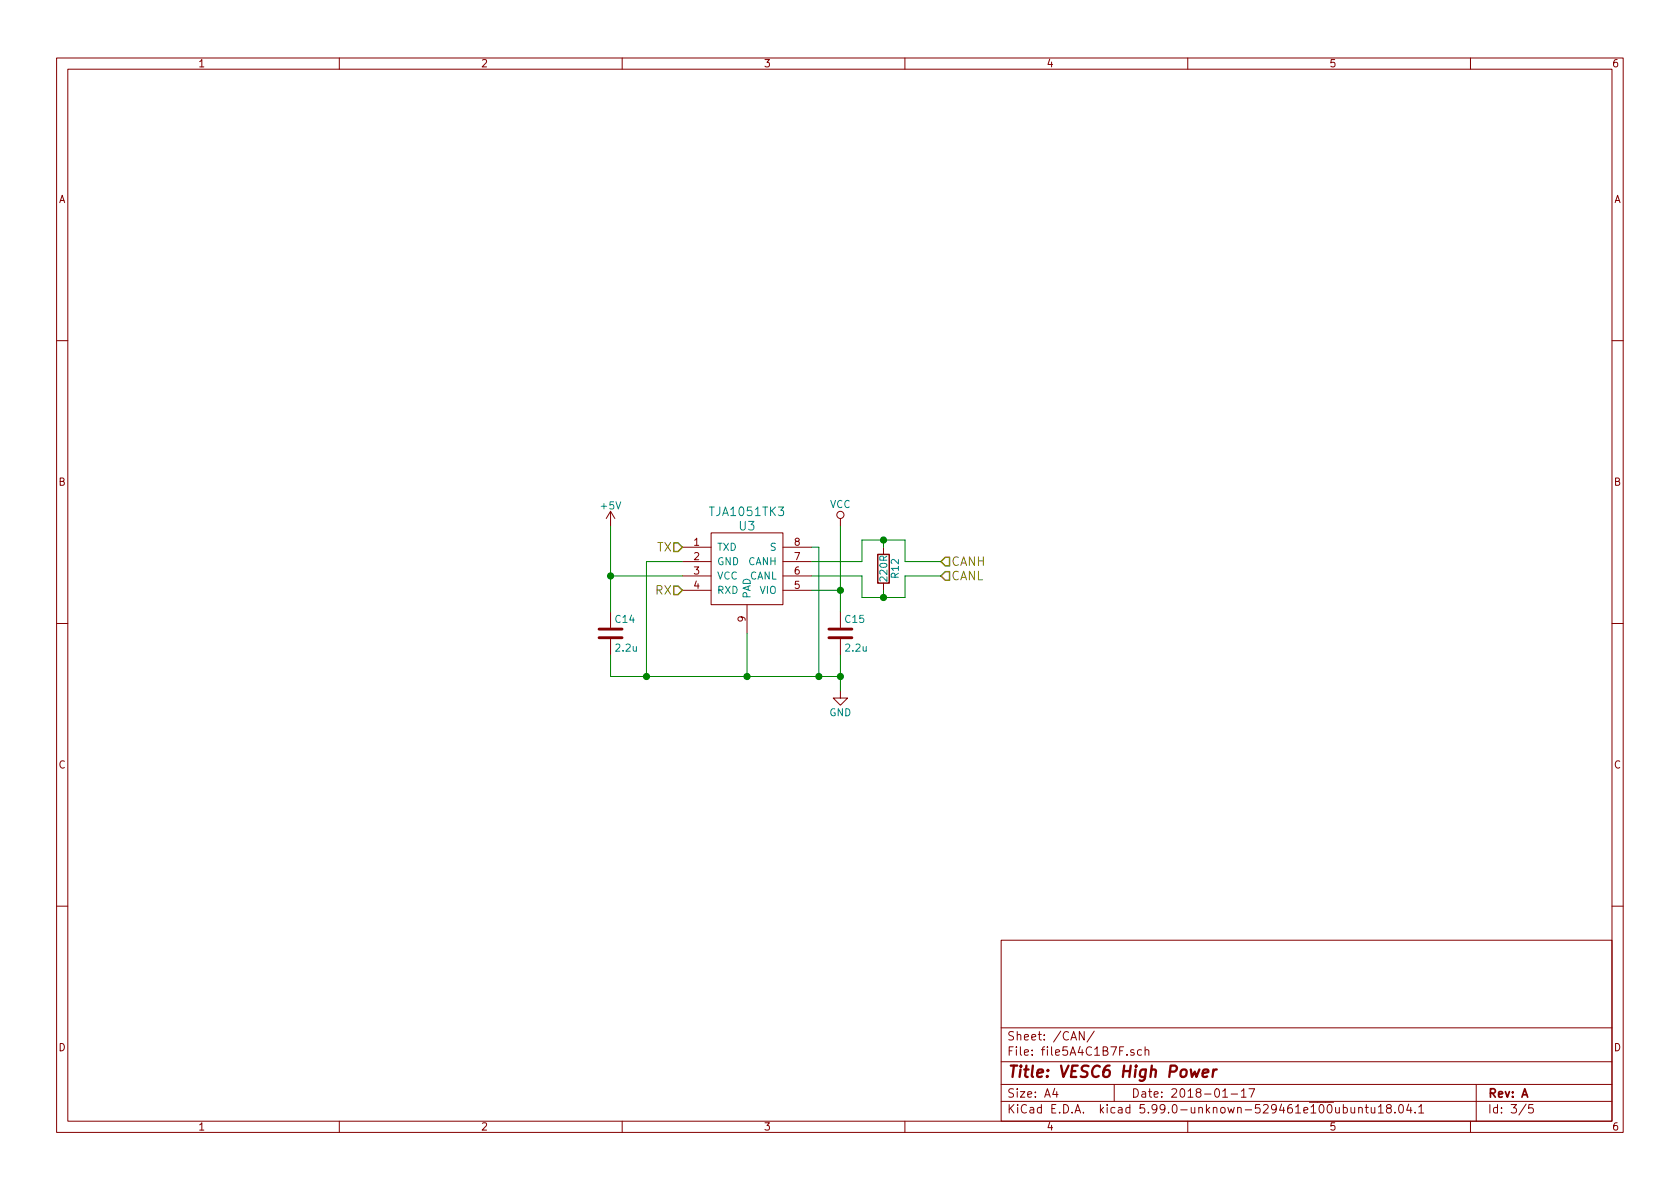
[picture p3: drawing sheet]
<svg xmlns="http://www.w3.org/2000/svg" width="297mm" height="210mm" viewBox="0 0 297 210" stroke-linecap="round" stroke-linejoin="round" font-family="sans-serif">
<g fill="none" stroke="#840000" stroke-width=".18">
<path d="M10 10.3h277v189.9h-277zM12 12.2h273v186.1h-273zM60 10.3v1.9M110 10.3v1.9M160 10.3v1.9M210 10.3v1.9M260 10.3v1.9M10 60.2h2M285 60.2h2M107.9 90.4v2.6M107.9 90.4l-.7 1.3M107.9 90.4l.8 1.3"/>
<path d="M120.6 96.8h5.1M120.6 99.3h5.1M125.7 94.2h12.7v12.7h-12.7zM138.4 96.8h5.1M138.4 99.3h5.1M148.6 91.7v1.3M156.2 96.8v1.2M10 110.3h2M107.9 108.2v2.8M107.9 113v2.8M120.6 101.8h5.1M120.6 104.4h5.1"/>
<path d="M132.1 106.9v5.1M138.4 101.8h5.1M138.4 104.4h5.1M148.6 108.2v2.8M148.6 113v2.8M156.2 103.1v1.3M285 110.3h2M148.6 122.2v1.2h1.3l-1.3 1.3-1.3-1.3h1.3M10 160.2h2M177 166.3h108v32h-108zM285 160.2h2M60 198.3v1.9"/>
<path d="M110 198.3v1.9M160 198.3v1.9M177 194.8h108M177 191.8h108M177 187.8h108M177 181.8h108M186.5 192.5l-.4 1h1M186.8 193v1M191.7 182.4v1.5l-.9-1.5v1.5M193.5 182.3l-1.3 2M197 191.8v3M200.5 185.7a.37 .37 0 0 0-.6 .1l.1 .2 .5 .2 .1 .1-.3 .3-.4-.1"/>
<path d="M201.8 185.7l-.4-.1-.3 .3 .1 .6 .2 .1 .4-.1M202.5 185.7a.37 .37 0 0 1 .6 .1v.8M202.5 185.1v1.5M210 198.3v1.9M216.2 194h.8M217.7 193.5h1.1M219.5 193l.4-.5v1.5M219.5 194h.8M220.8 192.5h1l-.6 1.5M237.5 195.9l.4-.1 .3 .3v.6l-.3 .1-.4-.1M238.9 195.8v.8a.39 .39 0 0 0 .6 .1M239.5 195.8v1"/>
<path d="M240.2 196l.1-.1a.37 .37 0 0 1 .6 .1v.8M240.2 195.8v1M241.4 195.8h.5M241.6 195.3v1.3l.3 .2M242.4 195.8l.1 .9 .4 .1 .2-.1M243.1 195.8v1M243.7 195.8l.4-.5v1.5M243.7 196.8h.9M245.4 196l-.3-.3 .1-.2a.48 .48 0 0 1 .7-.1l.1 .2-.1 .3-.6 .1a.48 .48 0 0 0-.1 .7l.2 .1 .5-.1 .1-.4-.3-.3M246.6 196.7v.1M247.4 195.5l.4-.2a.94 .94 0 0 1 0 1.5 .82 .82 0 0 1-.4-1.3zM249.1 195.2l-.4 1.1h.9"/>
<path d="M249.4 195.8v1M250.2 196.7v.1M250.9 195.8l.4-.5v1.5M250.9 196.8h.8M260 198.3v1.9M261 191.8v6.5M269.8 195.2l-1.2 2M271 195.3h-.7v.7l.2-.1 .5 .1 .1 .2-.1 .5-.2 .1-.5-.1"/>
<circle cx="148.6" cy="91.1" r=".63"/>
</g>
<path d="M210.5 189.1l.2 1.3 .6-.9 .2 .9 .6-1.3M212.6 189.8l1-.2v-.4l-.6-.1-.3 .3v.9l.2 .1 .5-.1M214.6 189.1l-.2 1.3M215.1 189.1a.55 .55 0 0 0-.6 .4" fill="none" stroke="#840000" stroke-width=".41"/>
<path d="M105.9 112.8h4.1M105.9 111.2h4.1M146.6 112.8h4M146.6 111.2h4" fill="none" stroke="#840000" stroke-width=".51"/>
<path d="M119.1 96h.8l.7 .8-.7 .7h-.8zM167.1 98.5h.8v1.6h-.8l-.7-.8zM119.1 103.6h.8l.7 .8-.7 .8h-.8zM167.1 101.1h.8v1.5h-.8l-.7-.8z" fill="none" stroke="#848400" stroke-width=".25"/>
<g fill="none" stroke="#008400" stroke-width=".18">
<path d="M107.9 93v15.2M120.6 99.3h-6.3v20.3M143.5 99.3h8.9v-3.8h7.6v3.8h6.4M143.5 96.8h1.3v22.8M148.6 93v15.2M156.2 95.5v1.3M107.9 101.8h12.7M107.9 115.8v3.8h40.7M132.1 112v7.6M143.5 104.4h5.1M143.5 101.8h8.9v3.9h7.6v-3.9h6.4M148.6 115.8v6.4"/>
<path d="M156.2 104.4v1.3"/>
</g>
<path d="M155.2 98h2v5.1h-2z" fill="none" stroke="#840000" stroke-width=".25"/>
<g fill="#008400" stroke="#008400" stroke-width=".25">
<circle cx="156.2" cy="95.5" r=".51"/>
<circle cx="156.2" cy="105.7" r=".51"/>
<circle cx="114.3" cy="119.6" r=".51"/>
<circle cx="108" cy="101.8" r=".51"/>
<circle cx="148.6" cy="119.6" r=".51"/>
<circle cx="148.6" cy="104.4" r=".51"/>
<circle cx="144.8" cy="119.6" r=".51"/>
<circle cx="132.1" cy="119.6" r=".51"/>
</g>
<text font-size="2.8" fill="#840000" x="178" y="190.5">Title: VESC6 High Power</text>
<g font-size="2.1" fill="#008484">
<text x="125.7" y="91.3">TJA1051TK3</text>
<text x="130.7" y="93.8">U3</text>
</g>
<g font-size="2.1" fill="#848400">
<text x="116.2" y="97.5">TX</text>
<text x="168.1" y="100.1">CANH</text>
<text x="115.9" y="105.2">RX</text>
<text x="168.1" y="102.6">CANL</text>
</g>
<g font-size="2.1" fill="#840000">
<text x="178" y="184">Sheet: /CAN/</text>
<text x="178" y="186.7">File: file5A4C1B7F.sch</text>
<text x="178" y="196.9">KiCad E.D.A. kicad 5.99.0-unknown-529461e100ubuntu18.04.1</text>
<text x="178" y="194.1">Size: A4</text>
<text x="200" y="194.1">Date: 2018-01-17</text>
<text x="263" y="194.1">Rev: A</text>
<text x="263" y="196.9">Id: 3/5</text>
</g>
<g font-size="1.8" fill="#840000">
<text x="35" y="11.9">1</text>
<text x="85" y="11.9">2</text>
<text x="135" y="11.9">3</text>
<text x="185" y="11.9">4</text>
<text x="235" y="11.9">5</text>
<text x="285" y="11.9">6</text>
<text x="10.4" y="35.9">A</text>
<text x="285.4" y="35.9">A</text>
<text x="10.4" y="85.9">B</text>
<text x="285.4" y="85.9">B</text>
<text x="122.7" y="96.5">1</text>
<text x="122.7" y="99.1">2</text>
<text x="122.7" y="101.6">3</text>
<text x="140.5" y="101.6">6</text>
<text x="140.5" y="99.1">7</text>
<text x="140.5" y="96.5">8</text>
<text x="122.7" y="104.1">4</text>
<text x="140.5" y="104.1">5</text>
<text x="131.8" y="110" transform="rotate(-90 131.8 110)">9</text>
<text x="10.4" y="135.9">C</text>
<text x="285.4" y="135.9">C</text>
<text x="10.4" y="185.9">D</text>
<text x="285.4" y="185.9">D</text>
<text x="35" y="199.9">1</text>
<text x="85" y="199.9">2</text>
<text x="135" y="199.9">3</text>
<text x="185" y="199.9">4</text>
<text x="235" y="199.9">5</text>
<text x="285" y="199.9">6</text>
</g>
<g font-size="1.8" fill="#008484">
<text x="146.7" y="89.8">VCC</text>
<text x="106.3" y="90.1">+5V</text>
<text x="126.7" y="97.4">TXD</text>
<text x="126.7" y="99.9">GND</text>
<text x="132.3" y="99.9">CANH</text>
<text x="136.2" y="97.4">S</text>
<text x="126.7" y="102.5">VCC</text>
<text x="126.7" y="105">RXD</text>
<text x="132.5" y="102.5">CANL</text>
<text x="132.7" y="105.9" transform="rotate(-90 132.7 105.9)">PAD</text>
<text x="134.4" y="105">VIO</text>
<text x="156.9" y="102.7" transform="rotate(-90 156.9 102.7)">220R</text>
<text x="158.9" y="102.2" transform="rotate(-90 158.9 102.2)">R12</text>
<text x="108.9" y="110.2">C14</text>
<text x="149.5" y="110.2">C15</text>
<text x="109" y="115.2">2.2u</text>
<text x="149.6" y="115.2">2.2u</text>
<text x="146.6" y="126.7">GND</text>
</g>
</svg>
